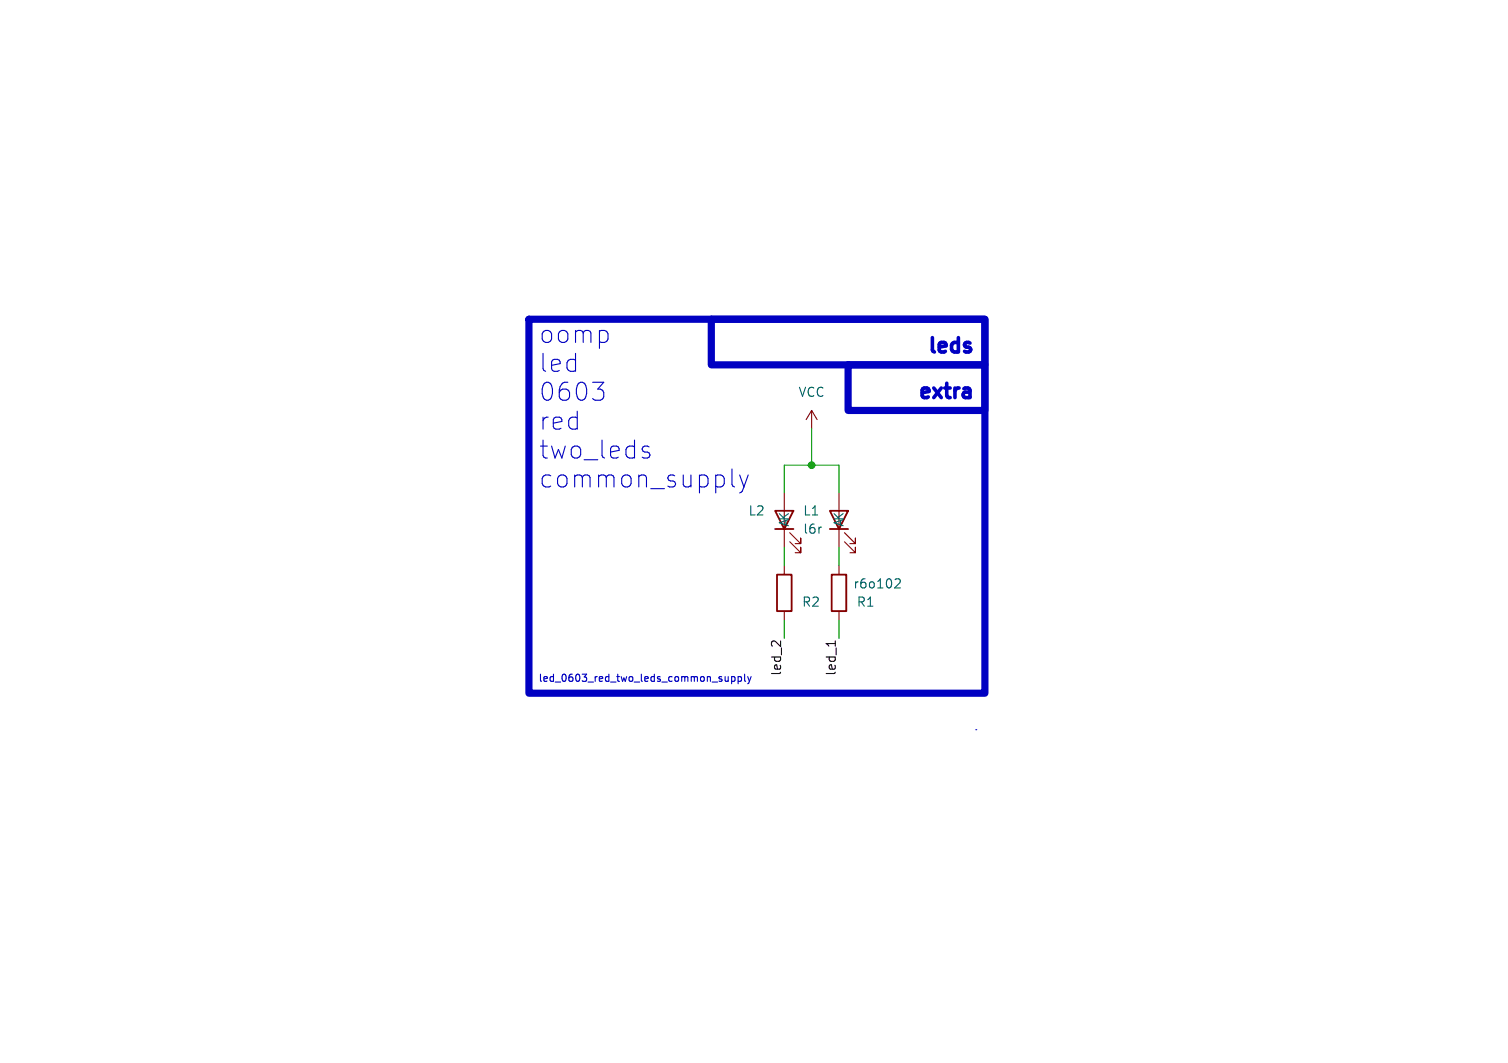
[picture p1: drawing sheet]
<svg xmlns="http://www.w3.org/2000/svg" width="210mm" height="148mm" viewBox="0 0 210 148" stroke-linecap="round" stroke-linejoin="round" font-family="sans-serif">
<g fill="none" stroke="#840000" stroke-width=".15">
<path d="M113 57.2l-.7 1.2M113 57.2v2.5M113 57.2l.8 1.2M109.2 68.6v2.5M109.2 73.7v2.5M109.2 78.7v1.3M110 75.4l1.5 1.6v-.8v.8h-.8M110 74.2l1.5 1.5v-.8v.8h-.8M116.8 68.6v2.5M116.8 73.7v2.5M116.8 78.7v1.3M117.6 75.4l1.5 1.6v-.8v.8h-.7"/>
<path d="M117.6 74.2l1.5 1.5v-.8v.8h-.7M109.2 85.1v1.3M116.8 85.1v1.3"/>
</g>
<path d="M107.9 71.1h2.6l-1.3 2.6zM107.9 73.7h2.6M115.6 71.1h2.5l-1.3 2.6zM115.6 73.7h2.5M108.2 80h2v5.1h-2zM115.8 80h2.1v5.1h-2.1z" fill="none" stroke="#840000" stroke-width=".25"/>
<path d="M114.3 73.4h.1M124.7 80.7l.4-.1 .2 .1 .1 .3-.1 .1-.7 .8h.8" fill="none" stroke="#006464" stroke-width=".15"/>
<path d="M108.7 89.2v.8l-.7-.7-.3-.1-.2 .2M116.3 89.2v.8" fill="none" stroke="#0f0f0f" stroke-width=".15"/>
<path d="M134.8 54l.3 .3v1.1M134.9 48.3l.3 .3-.1 .3-.2 .1M134.9 47.7l.2 .1M135.1 55.3l-.7 .1M135.1 54.5l-.7 .1" fill="none" stroke="#0000c2" stroke-width=".5"/>
<g fill="none" stroke="#0000c2" stroke-width=".15">
<path d="M82.5 53.2h1.6l-.9 1M83.6 54.2l.4 .2 .1 .3v.5l-.1 .3-.4 .2M89.6 62.8l.8 .3 .1 .2-.1 .4-.3 .1h-.4M89.6 62.2l.2-.1h.3l.3 .1M101.9 65.3v2.1l.2 .3 .2 .1M103 66.1l.6 1.7M103.6 67.8l-.2 .6-.4 .2M104.2 66.1l-.6 1.7M101.4 94.2v.7M101.4 94.8l-.1 .1-.3-.1M101.9 94.3l.3-.1 .2 .2-.1 .4h-.4M101.9 94.2v1"/>
<path d="M102.8 94.3l.3-.1 .2 .2-.1 .4h-.4M102.8 94.2v1M103.7 93.9v.8l.1 .2M104.1 94.2l.3 .7M104.4 94.9l-.3 .3M104.6 94.2l-.2 .7M135.9 101.6h.1"/>
</g>
<path d="M73.7 44.5h63.5v52h-63.5zM99.1 44.5h38.1v6.3h-38.1zM118.1 50.8h19.1v6.4h-19.1z" fill="none" stroke="#0000c2" stroke-width="1"/>
<path d="M113 59.7v5.1M109.2 68.6v-3.8h7.6v3.8M109.2 76.2v2.5M116.8 76.2v2.5M109.2 86.4v2.5M116.8 86.4v2.5" fill="none" stroke="#009600" stroke-width=".15"/>
<circle cx="113" cy="64.8" r=".46" fill="#009600" stroke="#009600" stroke-width=".15"/>
<g font-size="3.5" fill="#0000c2">
<text x="74.9" y="48">oomp</text>
<text x="74.9" y="52">led</text>
<text x="74.9" y="56">0603</text>
<text x="74.9" y="60.1">red</text>
<text x="74.9" y="64.1">two_leds</text>
<text x="74.9" y="68.1">common_supply</text>
</g>
<g font-size="2.8" fill="#0000c2">
<text x="128.6" y="49.3">leds</text>
<text x="127.3" y="55.6">extra</text>
</g>
<g font-size="1.8" fill="#006464">
<text x="111.1" y="55.5">VCC</text>
<text x="104.1" y="72">L2</text>
<text x="111.8" y="72">L1</text>
<text x="110.1" y="73.4" transform="rotate(-90 110.1 73.4)">AK</text>
<text x="111.8" y="74.5">l6r</text>
<text x="117.7" y="73.4" transform="rotate(-90 117.7 73.4)">AK</text>
<text x="118.7" y="82.1">r6o102</text>
<text x="111.6" y="84.7">R2</text>
<text x="119.2" y="84.7">R1</text>
</g>
<g font-size="1.8" fill="#0f0f0f">
<text x="108.9" y="94.2" transform="rotate(-90 108.9 94.2)">led_2</text>
<text x="116.5" y="94.2" transform="rotate(-90 116.5 94.2)">led_1</text>
</g>
<text font-size="1.4" fill="#0000c2" x="74.9" y="95">led_0603_red_two_leds_common_supply</text>
</svg>
